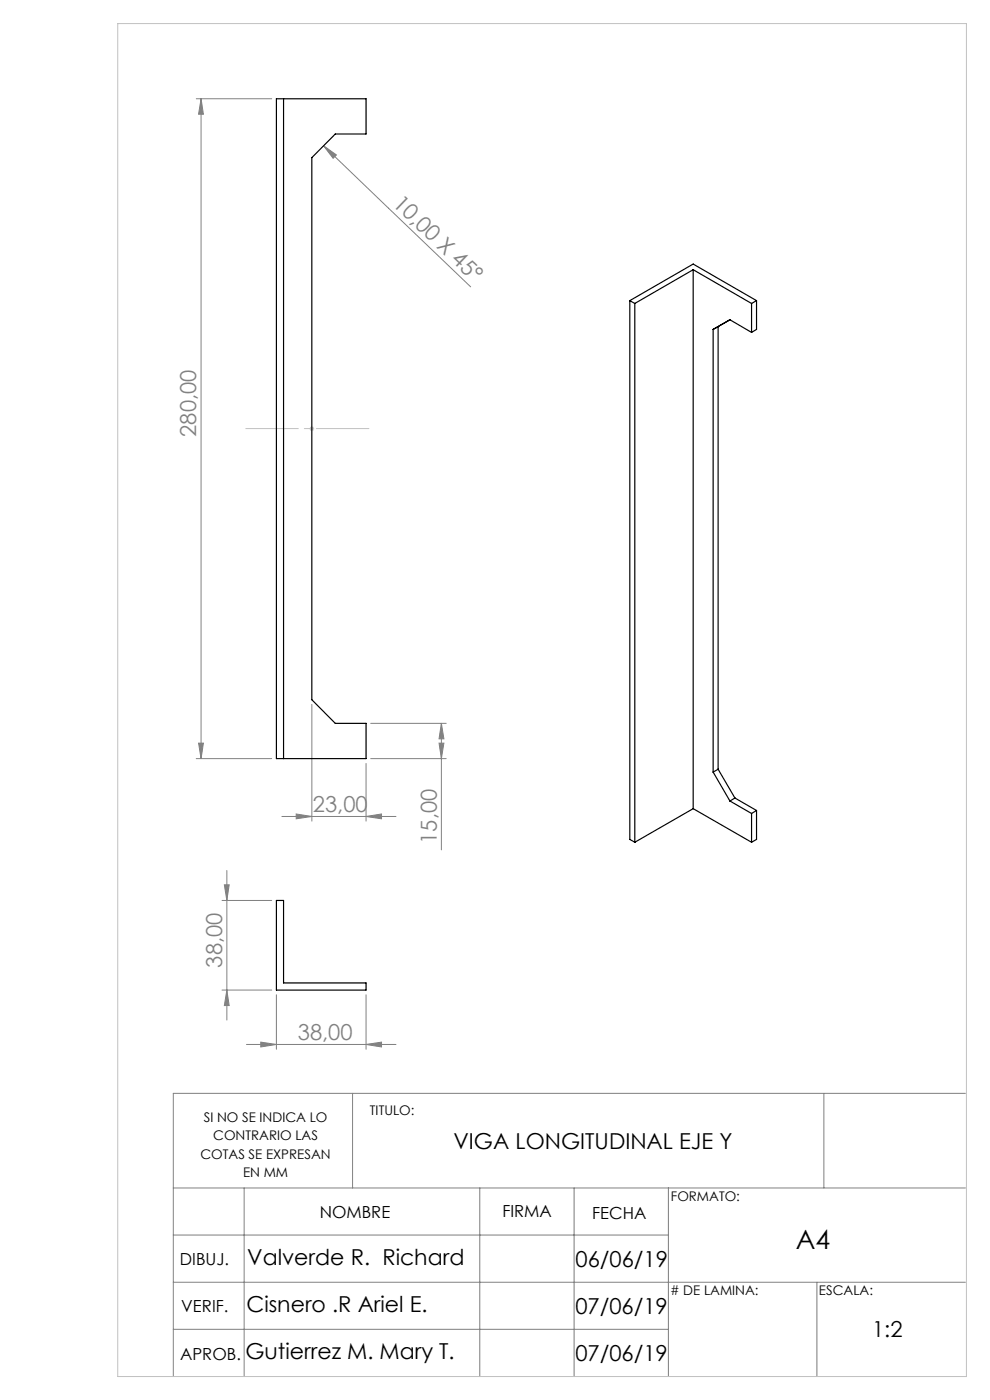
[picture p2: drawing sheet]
<svg xmlns="http://www.w3.org/2000/svg" width="210mm" height="297mm" viewBox="0 0 210 297" stroke-linecap="round" stroke-linejoin="round" font-family="sans-serif">
<path d="M25 5h180v287h-180zM65.7 90.9h.9M65.8 90.6l.7 .7M66.1 90.4v1M66.5 90.6l-.7 .7" fill="none" stroke="#c0c0c0" stroke-width=".21"/>
<g fill="none" stroke="#808080" stroke-width=".21">
<path d="M41.6 21h16M42.7 21v139.9M42.7 21l.4 3.2h-1zM68.7 30.9l2.7 2-.7 .7zM68.7 30.9l31.1 30M42.1 157.7h1l-.4 3.2zM66.1 149.4v24.8M78.6 153.5h16.1M93.1 157.7h1.1l-.6 3.2zM93.6 153.5l.6 3.2h-1.1zM93.6 153.5v26.8M41.6 160.9h16"/>
<path d="M59.8 173.2h24.2M62.8 172.7l3.3 .5-3.3 .5zM77.6 173.2l3.3-.5v1zM77.6 162v12.2M78.6 160.9h16.1M47.1 191h10.5M47.6 187.7h1l-.5 3.3zM48.1 184.7v31.7M47.1 210h10.5M48.1 210l.5 3.3h-1zM58.6 211v11.6M77.6 211v11.6"/>
<path d="M52.3 221.6h31.7M55.3 221.1l3.3 .5-3.3 .5zM74.8 231.9v20.1M77.6 221.6l3.3-.5v1zM174.8 231.9v20.1M204.8 231.9h-168v60.1M36.8 252h168M51.8 252v40M101.8 252v40M121.8 252v40M141.8 252v40M36.8 262h105"/>
<path d="M36.8 272h168M173.3 272v20M36.8 282h105"/>
</g>
<path d="M78.2 90.9h-26.1" fill="none" stroke="#c0c0c0" stroke-width=".21" stroke-dasharray="15.2 1.3 1.3 1.3" stroke-dashoffset="4.1"/>
<g fill="#808080">
<path d="M68.7 30.9l2.7 2-.7 .7z"/>
<path d="M77.6 221.6l3.3-.5v1zM55.3 221.1l3.3 .5-3.3 .5z"/>
<path d="M42.1 157.7h1l-.4 3.2zM42.7 21l.4 3.2h-1zM48.1 210l.5 3.3h-1zM47.6 187.7h1l-.5 3.3z"/>
<path d="M93.6 153.5l.6 3.2h-1.1zM93.1 157.7h1.1l-.6 3.2z"/>
<path d="M62.8 172.7l3.3 .5-3.3 .5zM77.6 173.2l3.3-.5v1z"/>
</g>
<g fill="none" stroke="#000" stroke-width=".25">
<path d="M58.6 21h19v7.4h-6.5l-5 5v115l5 5.1h6.5v7.4h-19zM60.1 21v139.9M147 57.2l12.4 7.2M147 57.2l-12.3 7.2M147 57.2v114.4M133.6 63.8l13.4-7.8 13.5 7.8M133.6 63.8l1.1 .6M133.6 63.8v114.3l1.1 .6M134.7 64.4v114.3M151.3 69.9v93.9M152.3 69.3l-1 .6M152.3 69.3v93.9"/>
<path d="M154.8 67.8l4.6 2.7M154.8 67.8l-3.5 2.1M154.8 67.8l-2.5 1.5M159.4 64.4v6.1M160.5 63.8l-1.1 .6M160.5 63.8v6.1l-1.1 .6M147 171.6l12.4 7.1M147 171.6l-12.3 7.1M151.3 163.8l3.5 6.1M152.3 163.2l-1 .6M152.3 163.2l3.6 6.1M154.8 169.9l4.6 2.7"/>
<path d="M155.9 169.3l-1.1 .6M155.9 169.3l4.6 2.6M159.4 172.6v6.1M160.5 171.9v6.2l-1.1 .6M160.5 171.9l-1.1 .7M58.6 191h1.5v17.5h17.5v1.5h-19z"/>
</g>
<text font-size="5.6" x="168.8" y="264.9">A4</text>
<g font-size="4.7" fill="#808080">
<text x="83.1" y="43.4" transform="rotate(44 83.1 43.4)">10,00 X 45°</text>
<text x="41.6" y="92.6" transform="rotate(-90 41.6 92.6)">280,00</text>
<text x="66.4" y="172.2">23,00</text>
<text x="92.6" y="179" transform="rotate(-90 92.6 179)">15,00</text>
<text x="47.1" y="205.3" transform="rotate(-90 47.1 205.3)">38,00</text>
<text x="63.2" y="220.6">38,00</text>
</g>
<g font-size="4.7">
<text x="96.2" y="243.7">VIGA LONGITUDINAL EJE Y</text>
<text x="52.4" y="268.4">Valverde R. Richard</text>
<text x="122.1" y="268.8">06/06/19</text>
<text x="52.3" y="278.4">Cisnero .R Ariel E.</text>
<text x="122.1" y="278.8">07/06/19</text>
<text x="185" y="283.6">1:2</text>
<text x="52.1" y="288.3">Gutierrez M. Mary T.</text>
<text x="122.1" y="288.8">07/06/19</text>
</g>
<g font-size="3.5">
<text x="67.8" y="258.4">NOMBRE</text>
<text x="106.6" y="258.3">FIRMA</text>
<text x="125.6" y="258.5">FECHA</text>
<text x="38.2" y="268.4">DIBUJ.</text>
<text x="38.5" y="278.4">VERIF.</text>
<text x="38.2" y="288.5">APROB.</text>
</g>
<g font-size="2.8">
<text x="43.2" y="238.1">SI NO SE INDICA LO</text>
<text x="78.5" y="236.5">TITULO:</text>
<text x="42.5" y="245.8">COTAS SE EXPRESAN</text>
<text x="45.2" y="241.9">CONTRARIO LAS</text>
<text x="51.6" y="249.6">EN MM</text>
<text x="142.3" y="254.8">FORMATO:</text>
<text x="142.1" y="274.7"># DE LAMINA:</text>
<text x="173.7" y="274.6">ESCALA:</text>
</g>
</svg>
